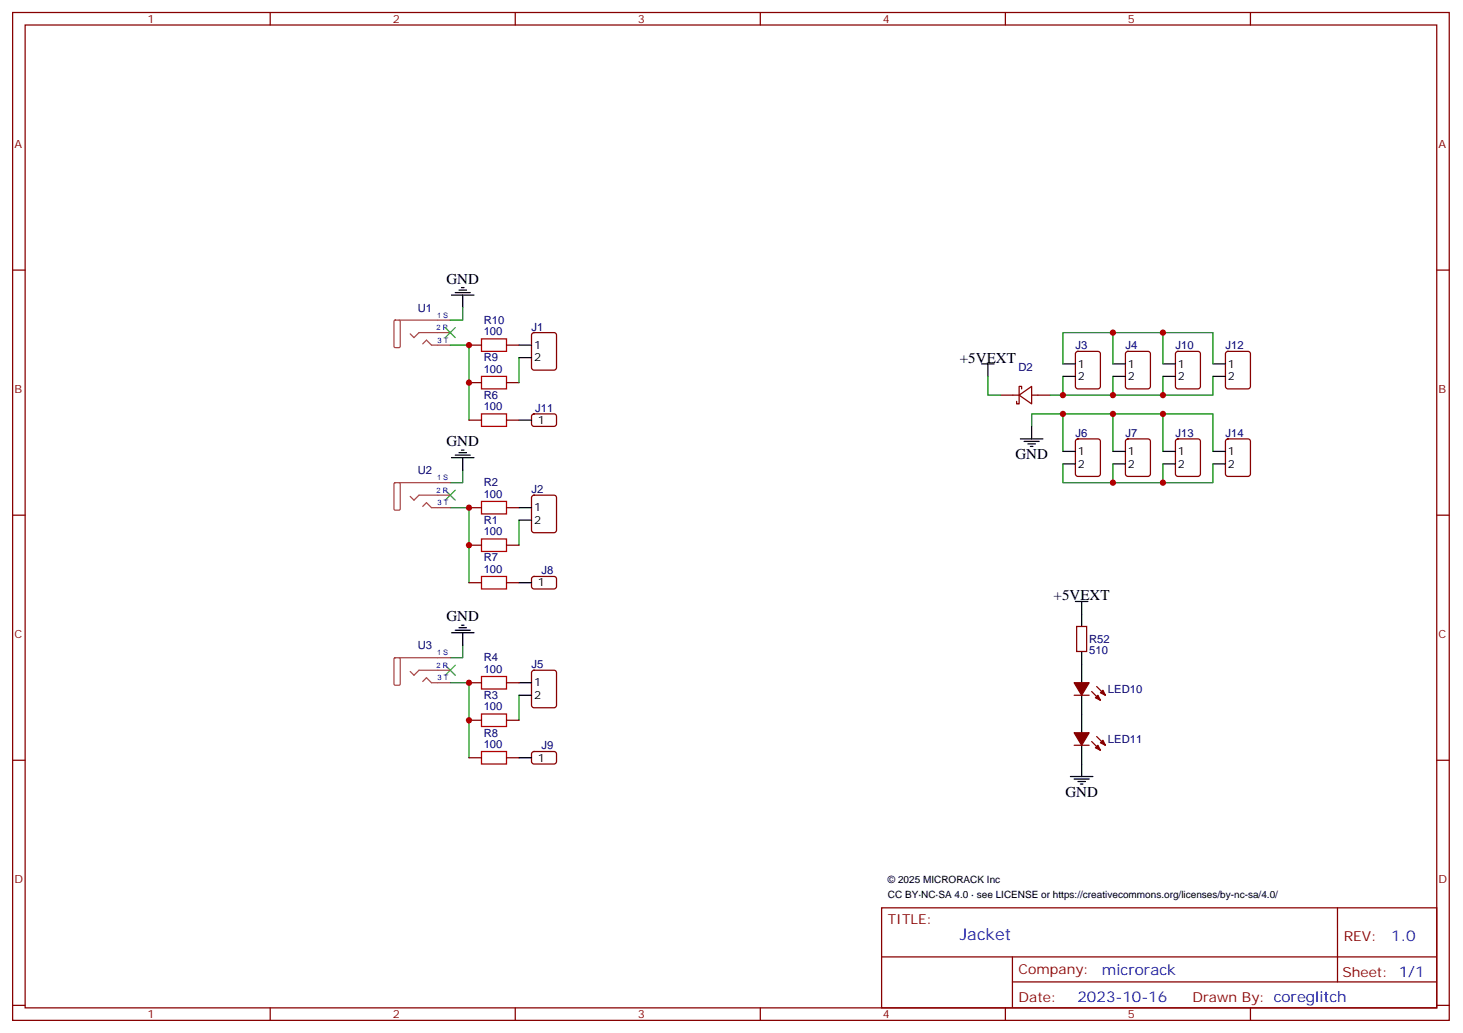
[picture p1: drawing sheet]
<svg xmlns="http://www.w3.org/2000/svg" width="413mm" height="291mm" viewBox="0 0 413 291" stroke-linecap="round" stroke-linejoin="round" font-family="sans-serif">
<g fill="none" stroke="#870000" stroke-width=".35">
<path d="M3.6 3.5h405.3v284.4h-405.3zM7.1 7.1h398.3v277.2h-398.3zM76.2 3.5v3.6M145.4 3.5v3.6M214.5 3.5v3.6M283.7 3.5v3.6M352.8 3.5v3.6M3.6 76.2h3.5M405.4 76.2h3.5M132.3 97.4h3.6M142.9 97.4h3.5M150.2 94l.5-.2h5.6l.7 .5v9.4l-.4 .7h-5.9l-.7-.4v-9.5z"/>
<path d="M303.7 99.3l.4-.2h5.7l.6 .5 .1 9.4-.5 .7h-5.9l-.6-.4-.1-9.5zM317.8 99.3l.4-.2h5.7l.6 .5 .1 9.4-.5 .7h-5.9l-.6-.4-.1-9.5zM331.9 99.3l.5-.2h5.6l.6 .5 .1 9.4-.5 .7h-5.8l-.7-.4-.1-9.5zM346 99.3l.5-.2h5.6l.7 .5v9.4l-.4 .7h-5.9l-.7-.4v-9.5zM132.3 107.9h3.6M132.3 118.5h3.6M142.9 107.9h3.5M142.9 118.5h3.5M150.2 117l.5-.2h5.9l.4 .7v2.4l-.7 .4-5.9-.1-.4-.6v-2.1zM282.3 111.5h5.2M287.5 111.5l3.6-2.5v4.9zM288.3 109.7v-.7h-.8v4.9h-.7v-.7"/>
<path d="M291.1 111.5h5.3M150.2 139.9l.5-.2h5.6l.7 .4v9.5l-.4 .6-5.9 .1-.7-.5v-9.4zM303.7 124l.4-.2h5.7l.6 .5 .1 9.4-.5 .7h-5.9l-.6-.5-.1-9.4zM317.8 124l.4-.2h5.7l.6 .5 .1 9.4-.5 .7h-5.9l-.6-.5-.1-9.4zM331.9 124l.5-.2h5.6l.6 .5 .1 9.4-.5 .7h-5.8l-.7-.5-.1-9.4zM346 124l.5-.2h5.6l.7 .5v9.4l-.4 .7h-5.9l-.7-.5v-9.4zM3.6 145.3h3.5M132.3 153.8h3.6M132.3 143.2h3.6M142.9 153.8h3.5M142.9 143.2h3.5M405.4 145.3h3.5"/>
<path d="M132.3 164.4h3.6M142.9 164.4h3.5M150.2 162.8l.5-.2 5.9 .1 .4 .6v2.4l-.7 .5-5.9-.1-.4-.6v-2.2zM303.8 176.7h2.8v7.1h-2.8zM132.3 192.6h3.6M142.9 192.6h3.5M150.2 189.3l.5-.2h5.6l.7 .4v9.5l-.4 .6-5.9 .1-.7-.5v-9.4zM303.1 196.1h4.2M308 195.1l2.5 2.5M309.4 193.7l2.5 2.4M3.6 214.5h3.5M132.3 203.2h3.6"/>
<path d="M132.3 213.8h3.6M142.9 203.2h3.5M142.9 213.8h3.5M150.2 212.2l.5-.2 5.9 .1 .4 .6v2.4l-.7 .4h-5.9l-.4-.7v-2.1zM303.1 210.3h4.2M308 209.2l2.5 2.5M309.4 207.8l2.5 2.5M405.4 214.5h3.5M248.7 256.1h156.7v28.2h-156.7zM377.4 256.1v20.9M248.8 270h156.4M285.7 277h119.5"/>
<path d="M285.7 270v14.1M3.6 283.6h3.5M76.2 284.3v3.6M145.4 284.3v3.6M214.5 284.3v3.6M283.7 284.3v3.6M352.8 284.3v3.6M405.4 283.6h3.5"/>
</g>
<g fill="none" stroke="#008700" stroke-width=".35">
<path d="M127 97.4h5.3v21.1M130.6 86.8v3.5h-3.6M314 93.8h28.2v8.9M328.1 93.8v8.9M146.4 100.9v7M278.7 106.2v5.3h3.6M299.9 102.7v-8.9h14.1v8.9M299.9 106.2v5.3M299.9 116.8v10.6M314 106.2v5.3h-17.6M314 116.8h14.1v10.6M328.1 106.2v5.3h-14.1"/>
<path d="M328.1 116.8h14.1v10.6M342.2 106.2v5.3h-14.1M130.6 132.6v3.6h-3.6M291.1 120.3v-3.5h22.9v10.6M299.9 130.9v5.3h14.1v-5.3M328.1 130.9v5.3M342.2 130.9v5.3h-28.2M127 143.2h5.3v21.2M146.4 146.8v7M127 192.6h5.3v21.2M130.6 182v3.6h-3.6M146.4 196.1v7.1"/>
</g>
<g fill="none" stroke="#000" stroke-width=".35">
<path d="M127.4 83.3h6.3M128.4 82.6h4.3M129.5 81.8h2.1M130.2 81.1h.7M130.6 83.3v3.5M146.4 97.4h3.6M146.4 100.9h3.6M146.4 118.5h3.6M277 102.7h3.5M278.7 102.7v3.5M299.9 102.7h3.5M299.9 106.2h3.5"/>
<path d="M314 102.7h3.5M314 106.2h3.5M328.1 102.7h3.5M328.1 106.2h3.5M342.2 102.7h3.6M342.2 106.2h3.6M127.4 129.1h6.3M128.4 128.4h4.3M129.5 127.7h2.1M130.2 127h.7M130.6 129.1v3.5M287.9 123.8h6.4"/>
<path d="M289 124.5h4.2M290 125.2h2.1M290.7 125.9h.7M291.1 120.3v3.5M299.9 127.4h3.5M299.9 130.9h3.5M314 127.4h3.5M314 130.9h3.5M328.1 127.4h3.5M328.1 130.9h3.5M342.2 127.4h3.6M342.2 130.9h3.6"/>
<path d="M146.4 143.2h3.6M146.4 146.8h3.6M127.4 178.5h6.3M128.4 177.8h4.3M129.5 177.1h2.1M130.2 176.4h.7M130.6 178.5v3.5M146.4 164.4h3.6M303.4 169.7h3.6M305.2 169.7v7M146.4 192.6h3.6M146.4 196.1h3.6"/>
<path d="M305.2 183.8v8.8M305.2 196.1v10.6M146.4 213.8h3.6M302 219.1h6.4M303.1 219.8h4.2M305.2 210.3v8.8M304.1 220.5h2.1M304.8 221.2h.7"/>
</g>
<path d="M111.2 90.5l1.4-.2 .3 .4v7l-.3 .4h-1.1l-.3-.4zM112.6 90.3h14.4M119.3 97l1-1 1.4 1.4h5.3M127 93.8h-8.8l-1.4 1.4-1.1-1M111.2 136.3l1.4-.1 .3 .3v7.1l-.3 .3h-1.1l-.3-.3zM112.6 136.2h14.4M127 139.7h-8.8l-1.4 1.4-1.1-1M119.3 142.9l1-1.1 1.4 1.4h5.3M111.2 185.7l1.4-.1 .3 .3v7.1l-.3 .3h-1.1l-.3-.3zM112.6 185.6h14.4M119.3 192.3l1-1.1 1.4 1.4h5.3M127 189.1h-8.8l-1.4 1.4-1.1-1.1" fill="none" stroke="#a64a4a" stroke-width=".35"/>
<path d="M135.9 95.6h7v3.5h-7zM135.9 106.2h7v3.5h-7zM135.9 116.8h7v3.5h-7zM135.9 152h7v3.6h-7zM135.9 141.5h7v3.5h-7zM135.9 162.6h7v3.6h-7zM135.9 190.9h7v3.5h-7zM135.9 201.4h7v3.6h-7zM135.9 212h7v3.5h-7z" fill="none" stroke="#a10000" stroke-width=".35"/>
<path d="M125.6 92.4l2.8 2.8M128.4 92.4l-2.8 2.8M125.6 138.3l2.8 2.8M128.4 138.3l-2.8 2.8M125.6 187.7l2.8 2.8M128.4 187.7l-2.8 2.8" fill="none" stroke="#3c3" stroke-width=".35"/>
<g fill="#870000" stroke="#870000" stroke-width=".35">
<path d="M303.1 206.7h4.2l-2.1 3.6z"/>
<path d="M309.1 211l.7-.7 .7 1.4z"/>
<path d="M310.5 209.5l.7-.7 .7 1.5z"/>
<path d="M303.1 192.6h4.2l-2.1 3.5z"/>
<path d="M309.1 196.8l.7-.7 .7 1.5z"/>
<path d="M311.2 194.7l.7 1.4-1.4-.7z"/>
</g>
<g fill="#c00">
<circle cx="299.9" cy="116.8" r=".88"/>
<circle cx="132.3" cy="97.4" r=".88"/>
<circle cx="132.3" cy="143.2" r=".88"/>
<circle cx="132.3" cy="192.6" r=".88"/>
<circle cx="132.3" cy="107.9" r=".88"/>
<circle cx="132.3" cy="153.8" r=".88"/>
<circle cx="132.3" cy="203.2" r=".88"/>
<circle cx="299.9" cy="111.5" r=".88"/>
<circle cx="314" cy="111.5" r=".88"/>
<circle cx="328.1" cy="111.5" r=".88"/>
<circle cx="314" cy="93.8" r=".88"/>
<circle cx="328.1" cy="93.8" r=".88"/>
<circle cx="314" cy="116.8" r=".88"/>
<circle cx="328.1" cy="116.8" r=".88"/>
<circle cx="314" cy="136.2" r=".88"/>
<circle cx="328.1" cy="136.2" r=".88"/>
</g>
<text font-size="4.6" fill="#00f" x="270.8" y="265.1">Jacket</text>
<g font-size="4.2">
<text x="126" y="80.1">GND</text>
<text x="270.8" y="102.3">+5VEXT</text>
<text x="126" y="125.9">GND</text>
<text x="286.5" y="129.5">GND</text>
<text x="297.3" y="169.4">+5VEXT</text>
<text x="126" y="175.3">GND</text>
<text x="300.6" y="224.7">GND</text>
</g>
<g font-size="4.2" fill="#00f">
<text x="392.5" y="265.4">1.0</text>
<text x="310.9" y="274.9">microrack</text>
<text x="304" y="282.7">2023-10-16</text>
</g>
<g font-size="3.9" fill="#800">
<text x="250.5" y="260.7">TITLE:</text>
<text x="379.1" y="265.4">REV:</text>
<text x="287.4" y="274.9">Company:</text>
<text x="378.8" y="275.5">Sheet: 1/1</text>
<text x="287.4" y="282.6">Date:</text>
<text x="336.5" y="282.7">Drawn By: coreglitch</text>
</g>
<g font-size="3.2" fill="#800">
<text x="41.7" y="6.5">1</text>
<text x="110.8" y="6.5">2</text>
<text x="180" y="6.5">3</text>
<text x="249.1" y="6.5">4</text>
<text x="318.2" y="6.5">5</text>
<text x="4.1" y="41.6">A</text>
<text x="405.9" y="41.6">A</text>
<text x="4.1" y="110.8">B</text>
<text x="405.9" y="110.8">B</text>
<text x="4.1" y="179.9">C</text>
<text x="405.9" y="179.9">C</text>
<text x="4.1" y="249.1">D</text>
<text x="405.9" y="249.1">D</text>
<text x="41.7" y="287.3">1</text>
<text x="110.8" y="287.3">2</text>
<text x="180" y="287.3">3</text>
<text x="249.1" y="287.3">4</text>
<text x="318.2" y="287.3">5</text>
</g>
<g font-size="3.2" fill="#000080">
<text x="117.9" y="87.9">U1</text>
<text x="136.5" y="94.5">100</text>
<text x="136.5" y="91.4">R10</text>
<text x="150" y="93.2">J1</text>
<text x="136.5" y="102">R9</text>
<text x="303.4" y="98.5">J3</text>
<text x="317.6" y="98.5">J4</text>
<text x="331.7" y="98.5">J10</text>
<text x="345.8" y="98.5">J12</text>
<text x="136.5" y="105.1">100</text>
<text x="287.4" y="104.8">D2</text>
<text x="136.5" y="112.5">R6</text>
<text x="136.5" y="115.7">100</text>
<text x="151" y="116.1">J11</text>
<text x="303.4" y="123.2">J6</text>
<text x="317.6" y="123.2">J7</text>
<text x="331.7" y="123.2">J13</text>
<text x="345.8" y="123.2">J14</text>
<text x="117.9" y="133.8">U2</text>
<text x="136.5" y="137.2">R2</text>
<text x="136.5" y="140.4">100</text>
<text x="150" y="139.1">J2</text>
<text x="136.5" y="147.8">R1</text>
<text x="136.5" y="151">100</text>
<text x="136.5" y="161.6">100</text>
<text x="136.5" y="158.4">R7</text>
<text x="152.8" y="162">J8</text>
<text x="117.9" y="183.2">U3</text>
<text x="307.3" y="184.6">510</text>
<text x="307.3" y="181.4">R52</text>
<text x="136.5" y="189.8">100</text>
<text x="136.5" y="186.6">R4</text>
<text x="150" y="188.5">J5</text>
<text x="136.5" y="197.2">R3</text>
<text x="312.6" y="195.6">LED10</text>
<text x="136.5" y="200.4">100</text>
<text x="136.5" y="207.8">R8</text>
<text x="312.6" y="209.7">LED11</text>
<text x="136.5" y="211">100</text>
<text x="152.8" y="211.4">J9</text>
</g>
<g font-size="3.2">
<text x="150.7" y="98.4">1</text>
<text x="150.7" y="102">2</text>
<text x="304.1" y="103.7">1</text>
<text x="304.1" y="107.2">2</text>
<text x="318.2" y="103.7">1</text>
<text x="318.2" y="107.2">2</text>
<text x="332.4" y="103.7">1</text>
<text x="332.4" y="107.2">2</text>
<text x="346.5" y="103.7">1</text>
<text x="346.5" y="107.2">2</text>
<text x="151.7" y="119.6">1</text>
<text x="304.1" y="128.4">1</text>
<text x="304.1" y="131.9">2</text>
<text x="318.2" y="128.4">1</text>
<text x="318.2" y="131.9">2</text>
<text x="332.4" y="128.4">1</text>
<text x="332.4" y="131.9">2</text>
<text x="346.5" y="128.4">1</text>
<text x="346.5" y="131.9">2</text>
<text x="150.7" y="144.3">1</text>
<text x="150.7" y="147.8">2</text>
<text x="151.7" y="165.5">1</text>
<text x="150.7" y="193.7">1</text>
<text x="150.7" y="197.2">2</text>
<text x="151.7" y="214.8">1</text>
</g>
<g font-size="2.8">
<text x="250.5" y="249">© 2025 MICRORACK Inc</text>
<text x="250.5" y="253.3">CC BY·NC·SA 4.0 · see LICENSE or https://creativecommons.org/licenses/by-nc-sa/4.0/</text>
</g>
<g font-size="2.1" fill="#00f">
<text x="123.3" y="89.6">1 S</text>
<text x="123.2" y="93.1">2 R</text>
<text x="123.4" y="96.6">3 T</text>
<text x="123.3" y="135.4">1 S</text>
<text x="123.2" y="139">2 R</text>
<text x="123.4" y="142.5">3 T</text>
<text x="123.3" y="184.8">1 S</text>
<text x="123.2" y="188.4">2 R</text>
<text x="123.4" y="191.9">3 T</text>
</g>
</svg>
